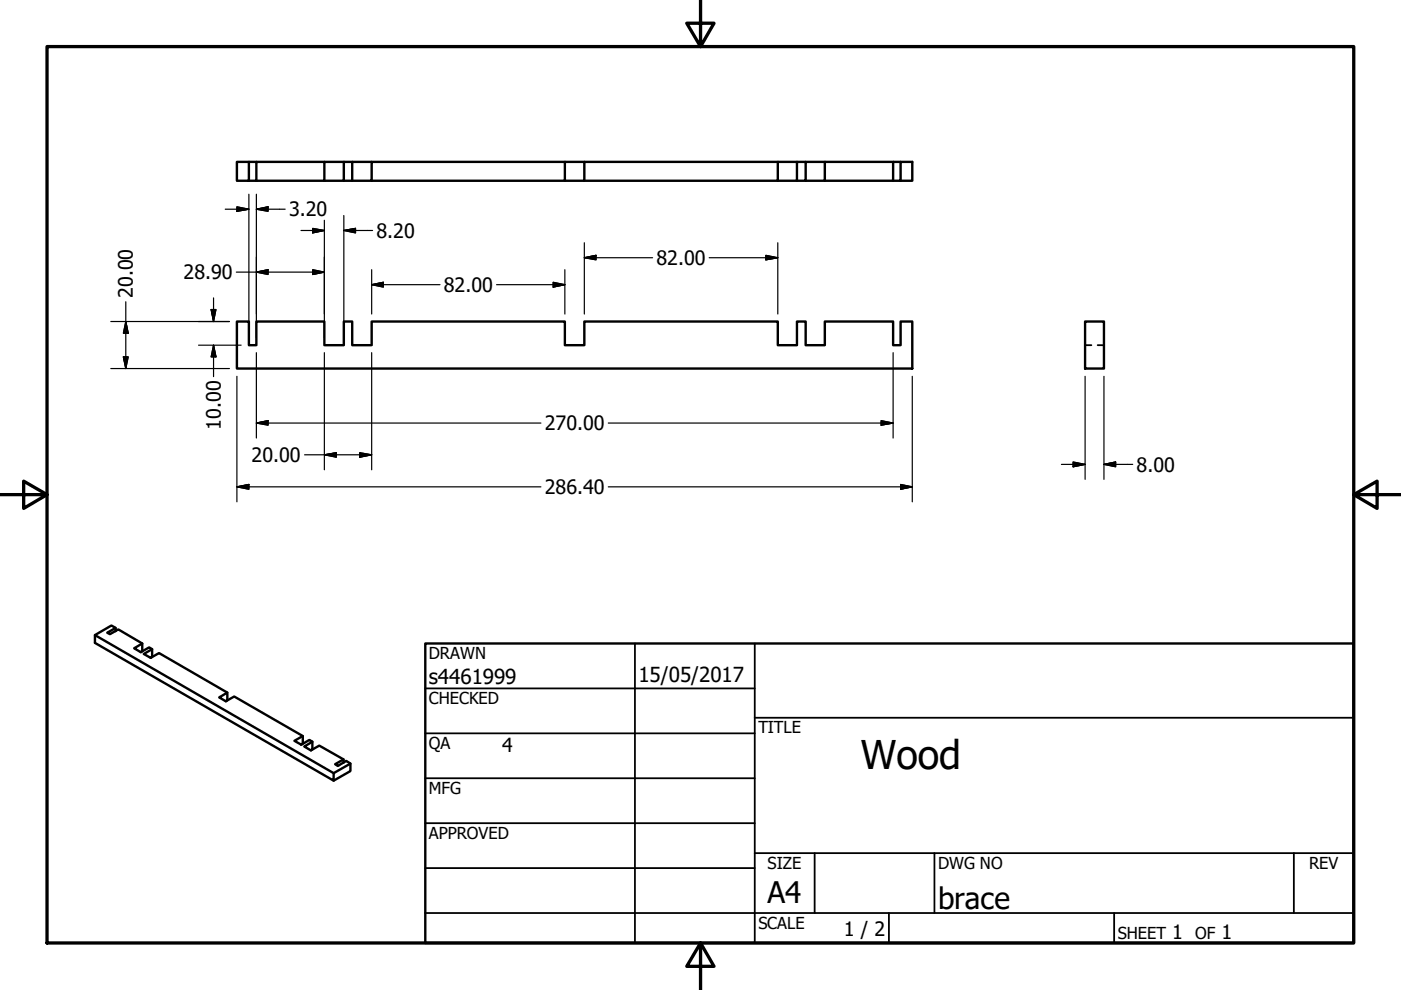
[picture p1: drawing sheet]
<svg xmlns="http://www.w3.org/2000/svg" width="297mm" height="210mm" viewBox="0 0 297 210" stroke-linecap="round" stroke-linejoin="round" font-family="sans-serif">
<!-- layer: Visible (ANSI) -->
<g fill="none" stroke="#000" stroke-width=".51">
<path d="M50.2 34.3h2.6v4h-2.6zM52.8 34.3h1.6M68.8 34.3h-14.4v4h-1.6M72.9 34.3h-4.1v4h-14.4M74.7 34.3h-1.8v4h-4.1M78.8 34.3h-4.1v4h-1.8M119.8 34.3h-41v4h-4.1M123.9 34.3h-4.1v4h-41M164.9 34.3h-41v4h-4.1M169 34.3h-4.1v4h-41M170.8 34.3h-1.8v4h-4.1M174.9 34.3h-4.1v4h-1.8"/>
<path d="M189.4 34.3h-14.5v4h-4.1M189.4 38.3h1.5v-4h2.5v4h-2.5M190.9 34.3h-1.5v4h-14.5M50.2 68.2h2.6v5h1.6v-5h14.4v5h4.1v-5h1.8v5h4.1v-5h41v5h4.1v-5h41v5h4.1v-5h1.8v5h4.1v-5h14.5v5h1.5v-5h2.5v9.9h-143.2zM230.1 68.2h4v9.9h-4zM20.1 134.7l50.6 29.2M24.5 133.8v-.7l-.9-.5-3.5 2.1v1.6l50.6 29.2v-1.6l3.6-2M24.5 133.1l-1.8 1 .6 .4 1.8-1.1 5.1 3v1.7l-.4 .2M30.2 136.4l-1.8 1 1.4 .9 1.8-1 .7 .3v1.6l-.4 .3M32.3 137.6l-1.8 1.1 1.4 .8 1.8-1 14.5 8.3v1.6l-.3 .3M48.2 146.8l-1.7 1.1 1.4 .8 1.8-1 14.5 8.4v1.5l-.4 .3M64.2 156.1l-1.8 1 1.5 .8 1.7-1 .6 .4v1.5l-.3 .3"/>
<path d="M66.2 157.3l-1.7 1 1.4 .8 1.8-1 5.1 2.9v.7M72.8 161l-1.7 1 .5 .4 1.8-1.1 .9 .6v1.6l-3.6 2"/>
</g>
<!-- layer: Hidden (ANSI) -->
<path d="M230.1 73.2h1.3M232.7 73.2h1.4" fill="none" stroke="#000" stroke-width=".38"/>
<!-- layer: Border (ANSI) -->
<path d="M148.5 -.1v10l-2.9-5h5.8l-2.9 5M10 9.9h277v190h-277zM0 104.9h10l-5-2.9v5.8l5-2.9M287 104.9l5 2.9v-5.8l-5 2.9h10M148.5 199.9l2.9 5h-5.8l2.9-5v10" fill="none" stroke="#000" stroke-width=".7"/>
<!-- layer: Title (ANSI) -->
<g fill="none" stroke="#000" stroke-width=".38">
<path d="M134.6 136.4v63.5M160 136.4v63.5M90.2 146h69.8M90.2 155.5h69.8M160 152.2h127M90.2 165h69.8M90.2 174.5h69.8M90.2 193.6h196.8M90.2 184.1h69.8M160 180.9h127M172.7 180.9v12.7M188.5 193.6v6.3"/>
<path d="M198.1 180.9v12.7M236.2 193.6v6.3M274.3 180.9v12.7"/>
</g>
<path d="M90.2 136.4h196.8v63.5h-196.8z" fill="none" stroke="#000" stroke-width=".51"/>
<!-- layer: Dimension (ANSI) -->
<g fill="none" stroke="#000" stroke-width=".25">
<path d="M47.8 44.4h5M50.1 57.7h18.7M50.2 43.9l2.6 .5-2.6 .4zM52.8 41.2v30.3M54.4 57.7l2.4-.5v1zM54.4 44.4l2.4-.5v.9zM54.4 41.2v30.3M54.4 44.4h6.1M63.8 48.9h5M66.3 48.4l2.5 .5-2.5 .5zM66.3 57.2l2.5 .5-2.5 .5zM68.8 46.7v24.8"/>
<path d="M72.9 48.9l2.5-.5v1zM72.9 48.9h6.1M72.9 45.7v25.8M78.8 57.2v9.4M117.3 59.9l2.5 .5-2.5 .5zM119.8 57.2v9.4M123.9 54.6l2.5-.5v1zM123.9 54.6h14.5M123.9 51.5v15.1M150.4 54.6h14.5M162.4 54.1l2.5 .5-2.5 .5zM164.9 51.5v15.1"/>
<path d="M23.5 68.2h25.1M23.5 78.1h25.1M26.2 75.7h1l-.5 2.4zM26.7 68.2l.5 2.4h-1zM26.7 64v14.1M42.1 73.2h9M44.8 65.6h1l-.5 2.6zM45.3 73.2l.5 2.5h-1zM45.3 63.2v5M45.3 73.2v6.7M50.2 79.8v26.6M54.4 74.8v18.1"/>
<path d="M68.8 74.8v24.8M78.8 60.4l2.5-.5v1zM78.8 60.4h14.5M78.8 74.8v24.8M105.3 60.4h14.5M189.4 74.8v18.1M193.4 79.8v26.6M230.1 79.8v21.8M234.1 79.8v21.8M54.4 89.7l2.4-.5v.9zM54.4 89.7h60.3M64.6 96.4h14.2"/>
<path d="M68.8 96.4l2.5-.4v.9zM76.3 96l2.5 .4-2.5 .5zM129 89.7h60.4M186.8 89.2l2.6 .5-2.6 .4zM225 98.5h5.1M227.5 98l2.6 .5-2.6 .5zM234.1 98.5l2.4-.5v1zM234.1 98.5h6.1M50.2 103.2l2.6-.5v1zM50.2 103.2h64.5M129 103.2h64.4M190.9 102.7l2.5 .5-2.5 .5z"/>
</g>
<g fill="#000" stroke="#000" stroke-width=".25">
<path d="M50.2 44.8l2.6-.4zM50.2 43.9l2.6 .5-2.6 .4zM54.4 57.7l2.4-.5zM54.4 57.7l2.4-.5v1zM54.4 44.4l2.4-.5zM54.4 44.4l2.4-.5v.9zM66.3 49.4l2.5-.5zM66.3 48.4l2.5 .5-2.5 .5zM66.3 58.2l2.5-.5zM66.3 57.2l2.5 .5-2.5 .5zM72.9 48.9l2.5-.5zM72.9 48.9l2.5-.5v1z"/>
<path d="M78.8 60.4l2.5-.5zM78.8 60.4l2.5-.5v1zM123.9 54.6l2.5-.5zM123.9 54.6l2.5-.5v1zM162.4 55.1l2.5-.5zM162.4 54.1l2.5 .5-2.5 .5zM26.2 75.7l.5 2.4zM26.2 75.7h1l-.5 2.4zM26.7 68.2l.5 2.4zM26.7 68.2l.5 2.4h-1zM44.8 65.6l.5 2.6zM44.8 65.6h1l-.5 2.6z"/>
<path d="M45.3 73.2l.5 2.5zM45.3 73.2l.5 2.5h-1zM117.3 60.9l2.5-.5zM117.3 59.9l2.5 .5-2.5 .5zM54.4 89.7l2.4-.5zM54.4 89.7l2.4-.5v.9zM68.8 96.4l2.5-.4zM68.8 96.4l2.5-.4v.9zM76.3 96.9l2.5-.5zM76.3 96l2.5 .4-2.5 .5zM186.8 90.1l2.6-.4zM186.8 89.2l2.6 .5-2.6 .4z"/>
<path d="M227.5 99l2.6-.5zM227.5 98l2.6 .5-2.6 .5zM234.1 98.5l2.4-.5zM234.1 98.5l2.4-.5v1zM50.2 103.2l2.6-.5zM50.2 103.2l2.6-.5v1zM190.9 103.7l2.5-.5zM190.9 102.7l2.5 .5-2.5 .5z"/>
</g>
<text font-size="8.4" x="182.5" y="163.1">Wood</text>
<g font-size="6.3">
<text x="162.8" y="191.4">A4</text>
<text x="198.9" y="192.7">brace</text>
</g>
<g font-size="4.4">
<text x="90.9" y="145.1">s4461999</text>
<text x="135.4" y="144.5">15/05/2017</text>
</g>
<g font-size="4.2">
<text x="61.3" y="45.9">3.20</text>
<text x="79.8" y="50.4">8.20</text>
<text x="38.9" y="59.2">28.90</text>
<text x="139.2" y="56.2">82.00</text>
<text x="28.2" y="63.2" transform="rotate(-90 28.2 63.2)">20.00</text>
<text x="94.1" y="61.9">82.00</text>
<text x="46.8" y="91.1" transform="rotate(-90 46.8 91.1)">10.00</text>
<text x="115.5" y="91.2">270.00</text>
<text x="53.3" y="98">20.00</text>
<text x="241" y="100">8.00</text>
<text x="115.5" y="104.7">286.40</text>
<text x="178.9" y="198.5">1 / 2</text>
<text x="248.5" y="199.1">1</text>
<text x="259" y="199.1">1</text>
</g>
<text font-size="4.1" x="106.5" y="159.5">4</text>
<g font-size="3.5">
<text x="90.9" y="139.7">DRAWN</text>
<text x="90.9" y="149.3">CHECKED</text>
<text x="160.8" y="155.5">TITLE</text>
<text x="90.9" y="158.8">QA</text>
<text x="90.9" y="168.3">MFG</text>
<text x="90.9" y="177.8">APPROVED</text>
<text x="162.8" y="184.2">SIZE</text>
<text x="198.9" y="184.2">DWG NO</text>
<text x="277.6" y="184.2">REV</text>
<text x="160.8" y="196.9">SCALE</text>
<text x="237" y="199.1">SHEET</text>
<text x="253.4" y="199.1">OF</text>
</g>
</svg>
